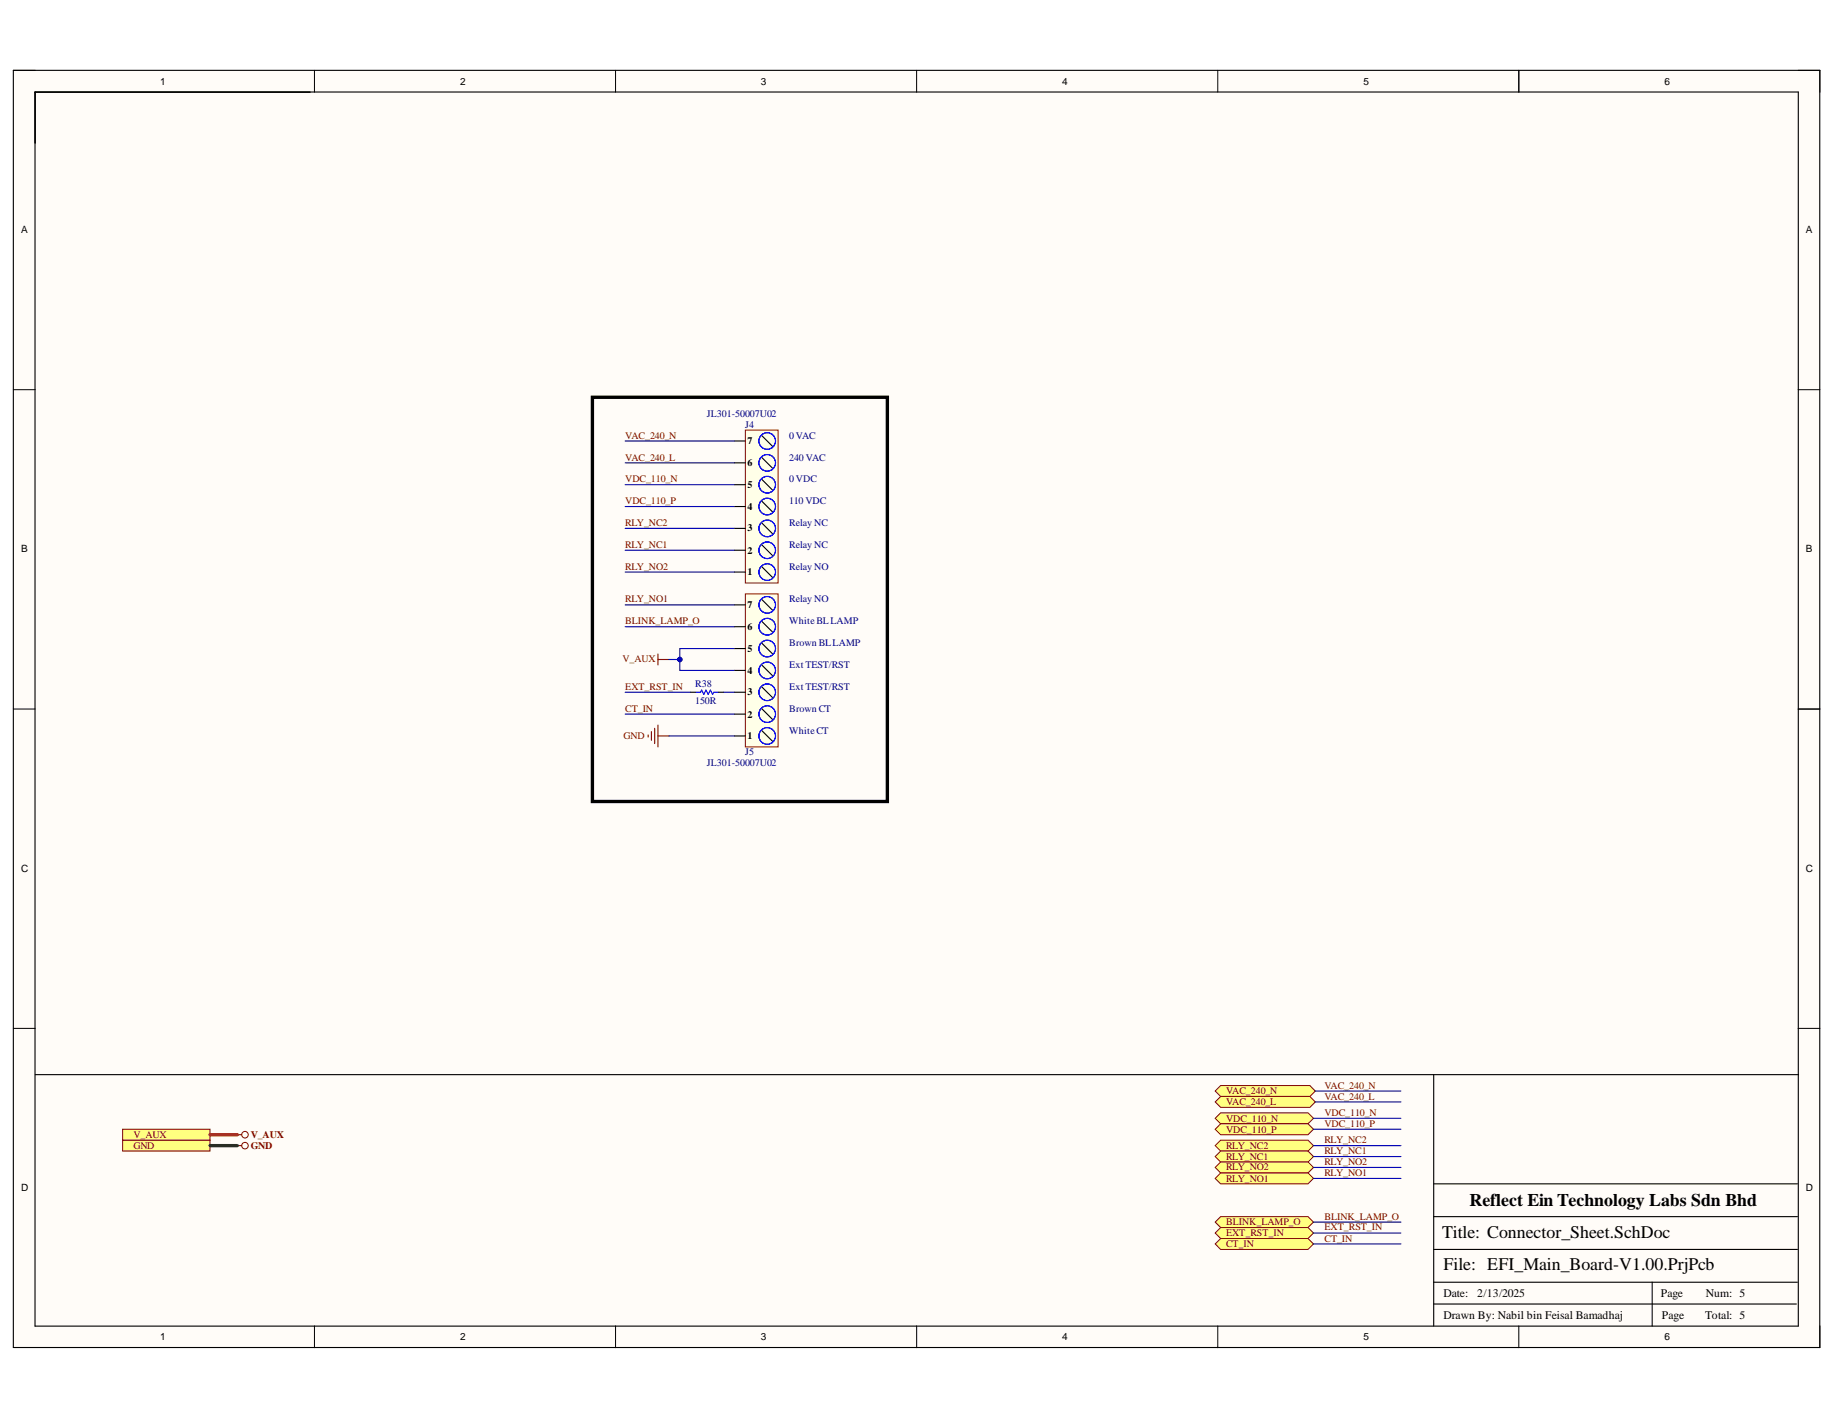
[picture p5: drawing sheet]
<svg xmlns="http://www.w3.org/2000/svg" width="279mm" height="216mm" viewBox="0 0 279 216" stroke-linecap="round" stroke-linejoin="round" font-family="sans-serif">
<g fill="#fffcf8">
<path d="M2 10.7h275v194.4h-275z" fill-rule="evenodd"/>
<path d="M5.4 14h268.2v187.7h-268.2z" fill-rule="evenodd"/>
</g>
<g fill="none" stroke="#000" stroke-width=".15">
<path d="M2 10.7h3.4M47.9 10.7v3.3M93.7 10.7v3.3M139.5 10.7v3.3M185.3 10.7v3.3M231.1 10.7v3.3M273.6 10.7h3.4v3.3M2 59.3h3.4M273.6 59.3h3.4M2 107.9h3.4M273.6 107.9h3.4M2 156.5h3.4"/>
<path d="M273.6 156.5h3.4M47.9 201.7v3.4M93.7 201.7v3.4M139.5 201.7v3.4M185.3 201.7v3.4M231.1 201.7v3.4M277 201.7v3.4"/>
</g>
<path d="M2 10.7h274.9v194.3h-274.9zM5.3 14h268.4v187.8h-268.4zM5.3 14h41.9M231.1 10.7v3.3M273.7 107.9h3.3M273.7 163.5h-55.5v38.2M218.2 198.4h55.2M218.2 195.1h55.3M218.2 190.1h55.3M218.2 185.1h55.3M218.2 180.1h55.3M251.4 195.1v6.6" fill="none" stroke="#000" stroke-width=".17"/>
<path d="M113.4 90.4h5v23.2h-5z" fill-rule="evenodd" fill="#ffffe8"/>
<path d="M113.4 90.4h5v23.2h-5z" fill="none" stroke="#800000" stroke-width=".15"/>
<g fill="none" stroke="#000" stroke-width=".17">
<path d="M111.8 98.7h1.6M111.8 95.4h1.6M111.8 92h1.6M115.9 97.8l1.7 1.7M115.9 94.5l1.7 1.7M115.9 91.2l1.7 1.7M111.8 112h1.6M111.8 108.7h1.6M111.8 105.3h1.6M111.8 102h1.6M115.9 111.1l1.7 1.7M115.9 107.8l1.7 1.7"/>
<path d="M115.9 104.5l1.7 1.7M115.9 101.2l1.7 1.6"/>
</g>
<g fill="none" stroke="#00f" stroke-width=".17">
<circle cx="116.8" cy="98.7" r="1.27"/>
<circle cx="116.8" cy="92" r="1.27"/>
<circle cx="116.8" cy="95.4" r="1.27"/>
<circle cx="116.7" cy="105.3" r="1.27"/>
<circle cx="116.7" cy="112" r="1.27"/>
<circle cx="116.7" cy="108.7" r="1.27"/>
<circle cx="116.8" cy="102" r="1.27"/>
<circle cx="116.8" cy="108.7" r="1.27"/>
<circle cx="116.8" cy="112" r="1.27"/>
<circle cx="116.8" cy="105.3" r="1.27"/>
</g>
<path d="M113.4 65.4h5v23.3h-5z" fill-rule="evenodd" fill="#ffffe8"/>
<path d="M113.4 65.4h5v23.3h-5z" fill="none" stroke="#800000" stroke-width=".15"/>
<g fill="none" stroke="#000" stroke-width=".17">
<path d="M111.8 77.1h1.6M111.8 73.7h1.6M111.8 70.4h1.6M111.8 67.1h1.6M115.9 79.6l1.7 1.6M115.9 76.2l1.7 1.7M115.9 72.9l1.7 1.7M115.9 69.6l1.7 1.7M115.9 66.3l1.7 1.6M111.8 87h1.6M111.8 83.7h1.6M111.8 80.4h1.6"/>
<path d="M115.9 86.2l1.7 1.7M115.9 82.9l1.7 1.7M105.1 105.3h.8M109.3 105.3h.8M5.4 163.5h212.8"/>
</g>
<g fill="none" stroke="#00f" stroke-width=".17">
<path d="M105.9 105.3h.7l.2-.3 .3 .7 .3-.7 .4 .7 .3-.7 .3 .7 .2-.4h.7"/>
<circle cx="116.8" cy="73.7" r="1.27"/>
<circle cx="116.8" cy="67.1" r="1.27"/>
<circle cx="116.8" cy="77.1" r="1.27"/>
<circle cx="116.8" cy="70.4" r="1.27"/>
<circle cx="116.8" cy="83.7" r="1.27"/>
<circle cx="116.8" cy="87" r="1.27"/>
<circle cx="116.8" cy="80.4" r="1.27"/>
</g>
<path d="M100.1 99.5v1.7M98.6 111.8v.3M99.1 111.3v1.3M99.6 110.8v2.3M100.1 110.3v3.3M100.1 100.3h1.7M100.1 112h1.7" fill="none" stroke="#800000" stroke-width=".17"/>
<path d="M90.2 60.4h44.8v61.5h-44.8z" fill="none" stroke="#000" stroke-width=".51"/>
<path d="M185.8 165.2h13.5l.9 .8-.9 .8h-13.5l-.9-.8z" fill-rule="evenodd" fill="#ffff80"/>
<path d="M185.8 165.2h13.5l.9 .8-.9 .8h-13.5l-.9-.8z" fill="none" stroke="#800000" stroke-width=".15"/>
<path d="M185.8 166.8h13.5l.9 .9-.9 .8h-13.5l-.9-.8z" fill-rule="evenodd" fill="#ffff80"/>
<path d="M185.8 166.8h13.5l.9 .9-.9 .8h-13.5l-.9-.8z" fill="none" stroke="#800000" stroke-width=".15"/>
<path d="M185.8 169.3h13.3l.8 .9-.8 .8h-13.3l-.9-.8z" fill-rule="evenodd" fill="#ffff80"/>
<path d="M185.8 169.3h13.3l.8 .9-.8 .8h-13.3l-.9-.8z" fill="none" stroke="#800000" stroke-width=".15"/>
<path d="M185.8 171h13.3l.8 .8-.8 .8h-13.3l-.9-.8z" fill-rule="evenodd" fill="#ffff80"/>
<path d="M185.8 171h13.3l.8 .8-.8 .8h-13.3l-.9-.8z" fill="none" stroke="#800000" stroke-width=".15"/>
<path d="M185.8 173.5h13.3l.8 .8-.8 .8h-13.3l-.9-.8z" fill-rule="evenodd" fill="#ffff80"/>
<path d="M185.8 173.5h13.3l.8 .8-.8 .8h-13.3l-.9-.8z" fill="none" stroke="#800000" stroke-width=".15"/>
<path d="M185.8 175.1h13.3l.8 .9-.8 .8h-13.3l-.9-.8z" fill-rule="evenodd" fill="#ffff80"/>
<path d="M185.8 175.1h13.3l.8 .9-.8 .8h-13.3l-.9-.8z" fill="none" stroke="#800000" stroke-width=".15"/>
<path d="M184.9 177.6l.9-.8h13.3l.8 .8-.8 .9h-13.3z" fill-rule="evenodd" fill="#ffff80"/>
<path d="M184.9 177.6l.9-.8h13.3l.8 .8-.8 .9h-13.3z" fill="none" stroke="#800000" stroke-width=".15"/>
<path d="M185.8 178.5h13.3l.8 .8-.8 .8h-13.3l-.9-.8z" fill-rule="evenodd" fill="#ffff80"/>
<path d="M185.8 178.5h13.3l.8 .8-.8 .8h-13.3l-.9-.8z" fill="none" stroke="#800000" stroke-width=".15"/>
<path d="M185.8 185.1h13.3l.8 .8-.8 .9h-13.3l-.9-.9z" fill-rule="evenodd" fill="#ffff80"/>
<path d="M185.8 185.1h13.3l.8 .8-.8 .9h-13.3l-.9-.9z" fill="none" stroke="#800000" stroke-width=".15"/>
<path d="M185.8 186.8h13.3l.8 .8-.8 .8h-13.3l-.9-.8z" fill-rule="evenodd" fill="#ffff80"/>
<path d="M185.8 186.8h13.3l.8 .8-.8 .8h-13.3l-.9-.8z" fill="none" stroke="#800000" stroke-width=".15"/>
<path d="M184.9 189.3l.9-.9h13.3l.8 .9-.8 .8h-13.3z" fill-rule="evenodd" fill="#ffff80"/>
<path d="M184.9 189.3l.9-.9h13.3l.8 .9-.8 .8h-13.3z" fill="none" stroke="#800000" stroke-width=".15"/>
<path d="M18.7 173.5h13.3v1.6h-13.3z" fill-rule="evenodd" fill="#ffff80"/>
<g fill="none" stroke="#800000" stroke-width=".15">
<path d="M18.7 173.5h13.3v1.6h-13.3z"/>
<circle cx="37.3" cy="174.3" r=".5"/>
</g>
<path d="M36.1 174.3h.7" fill="none" stroke="#800000" stroke-width=".17"/>
<path d="M18.7 171.8h13.3v1.7h-13.3z" fill-rule="evenodd" fill="#ffff80"/>
<g fill="none" stroke="#800000" stroke-width=".15">
<path d="M18.7 171.8h13.3v1.7h-13.3z"/>
<circle cx="37.3" cy="172.6" r=".5"/>
</g>
<path d="M36.1 172.6h.7" fill="none" stroke="#800000" stroke-width=".17"/>
<path d="M95.1 92h16.7M95.1 87h16.7M95.1 83.7h16.7M111.8 98.7h-8.3v3.3h8.3M95.1 105.3h10M110.1 105.3h1.7" fill="none" stroke="#000080" stroke-width=".17"/>
<circle cx="103.5" cy="100.3" r=".33" fill="#000080"/>
<circle cx="103.5" cy="100.3" r=".33" fill="none" stroke="#000080" stroke-width=".15"/>
<path d="M101.8 100.3h1.7" fill="none" stroke="#000080" stroke-width=".17"/>
<circle cx="103.5" cy="100.3" r=".33" fill="#000080"/>
<circle cx="103.5" cy="100.3" r=".33" fill="none" stroke="#000080" stroke-width=".15"/>
<g fill="none" stroke="#000080" stroke-width=".17">
<path d="M95.1 67.1h16.7M95.1 70.4h16.7M95.1 73.7h16.7M95.1 77.1h16.7M95.1 95.4h16.7M95.1 80.4h16.7M95.1 108.7h16.7M101.8 112h10M199.9 170.2h13.3M199.9 171.8h13.3M199.9 174.3h13.3M199.9 176h13.3"/>
<path d="M199.9 177.6h13.3M199.9 179.3h13.3M200.2 166h13M200.2 167.7h13M199.9 185.9h13.3M199.9 187.6h13.3M199.9 189.3h13.3"/>
</g>
<path d="M32 174.3h4.1" fill="none" stroke="#274e13" stroke-width=".51"/>
<path d="M32 172.6h4.1" fill="none" stroke="#f00" stroke-width=".51"/>
<g font-size="2.7">
<text x="223.6" y="183.5">Reflect Ein Technology Labs Sdn Bhd</text>
<text x="219.5" y="188.3">Title: Connector_Sheet.SchDoc</text>
<text x="219.7" y="193.3">File: EFI_Main_Board-V1.00.PrjPcb</text>
</g>
<g font-size="1.8">
<text x="219.7" y="197.4">Date:</text>
<text x="224.8" y="197.4">2/13/2025</text>
<text x="252.7" y="197.4">Page</text>
<text x="259.6" y="197.4">Num: 5</text>
<text x="219.7" y="200.7">Drawn By: Nabil bin Feisal Bamadhaj</text>
<text x="252.9" y="200.7">Page</text>
<text x="259.5" y="200.7">Total: 5</text>
</g>
<g font-size="1.5">
<text x="24.4" y="12.9">1</text>
<text x="70" y="12.9">2</text>
<text x="115.8" y="12.9">3</text>
<text x="161.6" y="12.9">4</text>
<text x="207.5" y="12.9">5</text>
<text x="253.3" y="12.9">6</text>
<text x="3.2" y="35.5">A</text>
<text x="274.8" y="35.5">A</text>
<text x="113.8" y="70.9">6</text>
<text x="113.8" y="67.6">7</text>
<text x="113.8" y="77.5">4</text>
<text x="113.8" y="74.2">5</text>
<text x="113.8" y="80.8">3</text>
<text x="3.2" y="84.1">B</text>
<text x="113.8" y="87.5">1</text>
<text x="113.8" y="84.2">2</text>
<text x="274.8" y="84.1">B</text>
<text x="113.8" y="95.8">6</text>
<text x="113.8" y="92.5">7</text>
<text x="113.8" y="99.2">5</text>
<text x="113.8" y="105.8">3</text>
<text x="113.8" y="102.5">4</text>
<text x="113.8" y="112.5">1</text>
<text x="113.8" y="109.2">2</text>
<text x="3.2" y="132.7">C</text>
<text x="274.8" y="132.7">C</text>
<text x="3.2" y="181.2">D</text>
<text x="274.8" y="181.2">D</text>
<text x="24.4" y="203.9">1</text>
<text x="70" y="203.9">2</text>
<text x="115.8" y="203.9">3</text>
<text x="161.6" y="203.9">4</text>
<text x="207.5" y="203.9">5</text>
<text x="253.3" y="203.9">6</text>
</g>
<g font-size="1.5" fill="#000080">
<text x="107.6" y="63.4">JL301-50007U02</text>
<text x="113.4" y="65.1">J4</text>
<text x="120.1" y="70.1">240 VAC</text>
<text x="120.1" y="66.7">0VAC</text>
<text x="120.1" y="76.7">110 VDC</text>
<text x="120.1" y="73.4">0VDC</text>
<text x="120.1" y="83.4">Relay NC</text>
<text x="120.1" y="80.1">Relay NC</text>
<text x="120.1" y="86.7">Relay NO</text>
<text x="120.1" y="95">WhiteBLLAMP</text>
<text x="120.1" y="91.7">Relay NO</text>
<text x="120.1" y="101.6">Ext TEST/RST</text>
<text x="120.1" y="98.3">Brown BLLAMP</text>
<text x="105.8" y="104.5">R38</text>
<text x="105.8" y="107.1">150R</text>
<text x="120.1" y="104.9">Ext TEST/RST</text>
<text x="120.1" y="111.6">WhiteCT</text>
<text x="120.1" y="108.3">Brown CT</text>
<text x="107.6" y="116.6">JL301-50007U02</text>
<text x="113.4" y="114.9">J5</text>
</g>
<g font-size="1.5" fill="#800000">
<text x="95.2" y="70.1">VAC_240_L</text>
<text x="95.2" y="66.7">VAC_240_N</text>
<text x="95.2" y="76.7">VDC_110_P</text>
<text x="95.2" y="73.4">VDC_110_N</text>
<text x="95.2" y="83.4">RLY_NC1</text>
<text x="95.2" y="80.1">RLY_NC2</text>
<text x="95.2" y="86.7">RLY_NO2</text>
<text x="95.2" y="91.7">RLY_NO1</text>
<text x="95.2" y="95">BLINK_LAMP_O</text>
<text x="94.7" y="100.8">V_AUX</text>
<text x="95.2" y="104.9">EXT_RST_IN</text>
<text x="94.9" y="112.5">GND</text>
<text x="95.2" y="108.3">CT_IN</text>
<text x="186.6" y="166.5">VAC_240_N</text>
<text x="201.6" y="167.3">VAC_240_L</text>
<text x="201.6" y="165.7">VAC_240_N</text>
<text x="20.3" y="173.1">V_AUX</text>
<text x="38.1" y="173.1">V_AUX</text>
<text x="186.6" y="168.1">VAC_240_L</text>
<text x="186.6" y="170.6">VDC_110_N</text>
<text x="186.6" y="172.3">VDC_110_P</text>
<text x="201.6" y="171.5">VDC_110_P</text>
<text x="201.6" y="169.8">VDC_110_N</text>
<text x="201.6" y="173.9">RLY_NC2</text>
<text x="20.3" y="174.8">GND</text>
<text x="38.1" y="174.8">GND</text>
<text x="186.6" y="174.8">RLY_NC2</text>
<text x="186.6" y="176.5">RLY_NC1</text>
<text x="186.6" y="178.1">RLY_NO2</text>
<text x="186.6" y="179.8">RLY_NO1</text>
<text x="201.6" y="178.9">RLY_NO1</text>
<text x="201.6" y="177.3">RLY_NO2</text>
<text x="201.6" y="175.6">RLY_NC1</text>
<text x="201.6" y="185.6">BLINK_LAMP_O</text>
<text x="186.6" y="186.5">BLINK_LAMP_O</text>
<text x="186.6" y="188.1">EXT_RST_IN</text>
<text x="186.6" y="189.8">CT_IN</text>
<text x="201.6" y="187.2">EXT_RST_IN</text>
<text x="201.6" y="188.9">CT_IN</text>
</g>
</svg>
